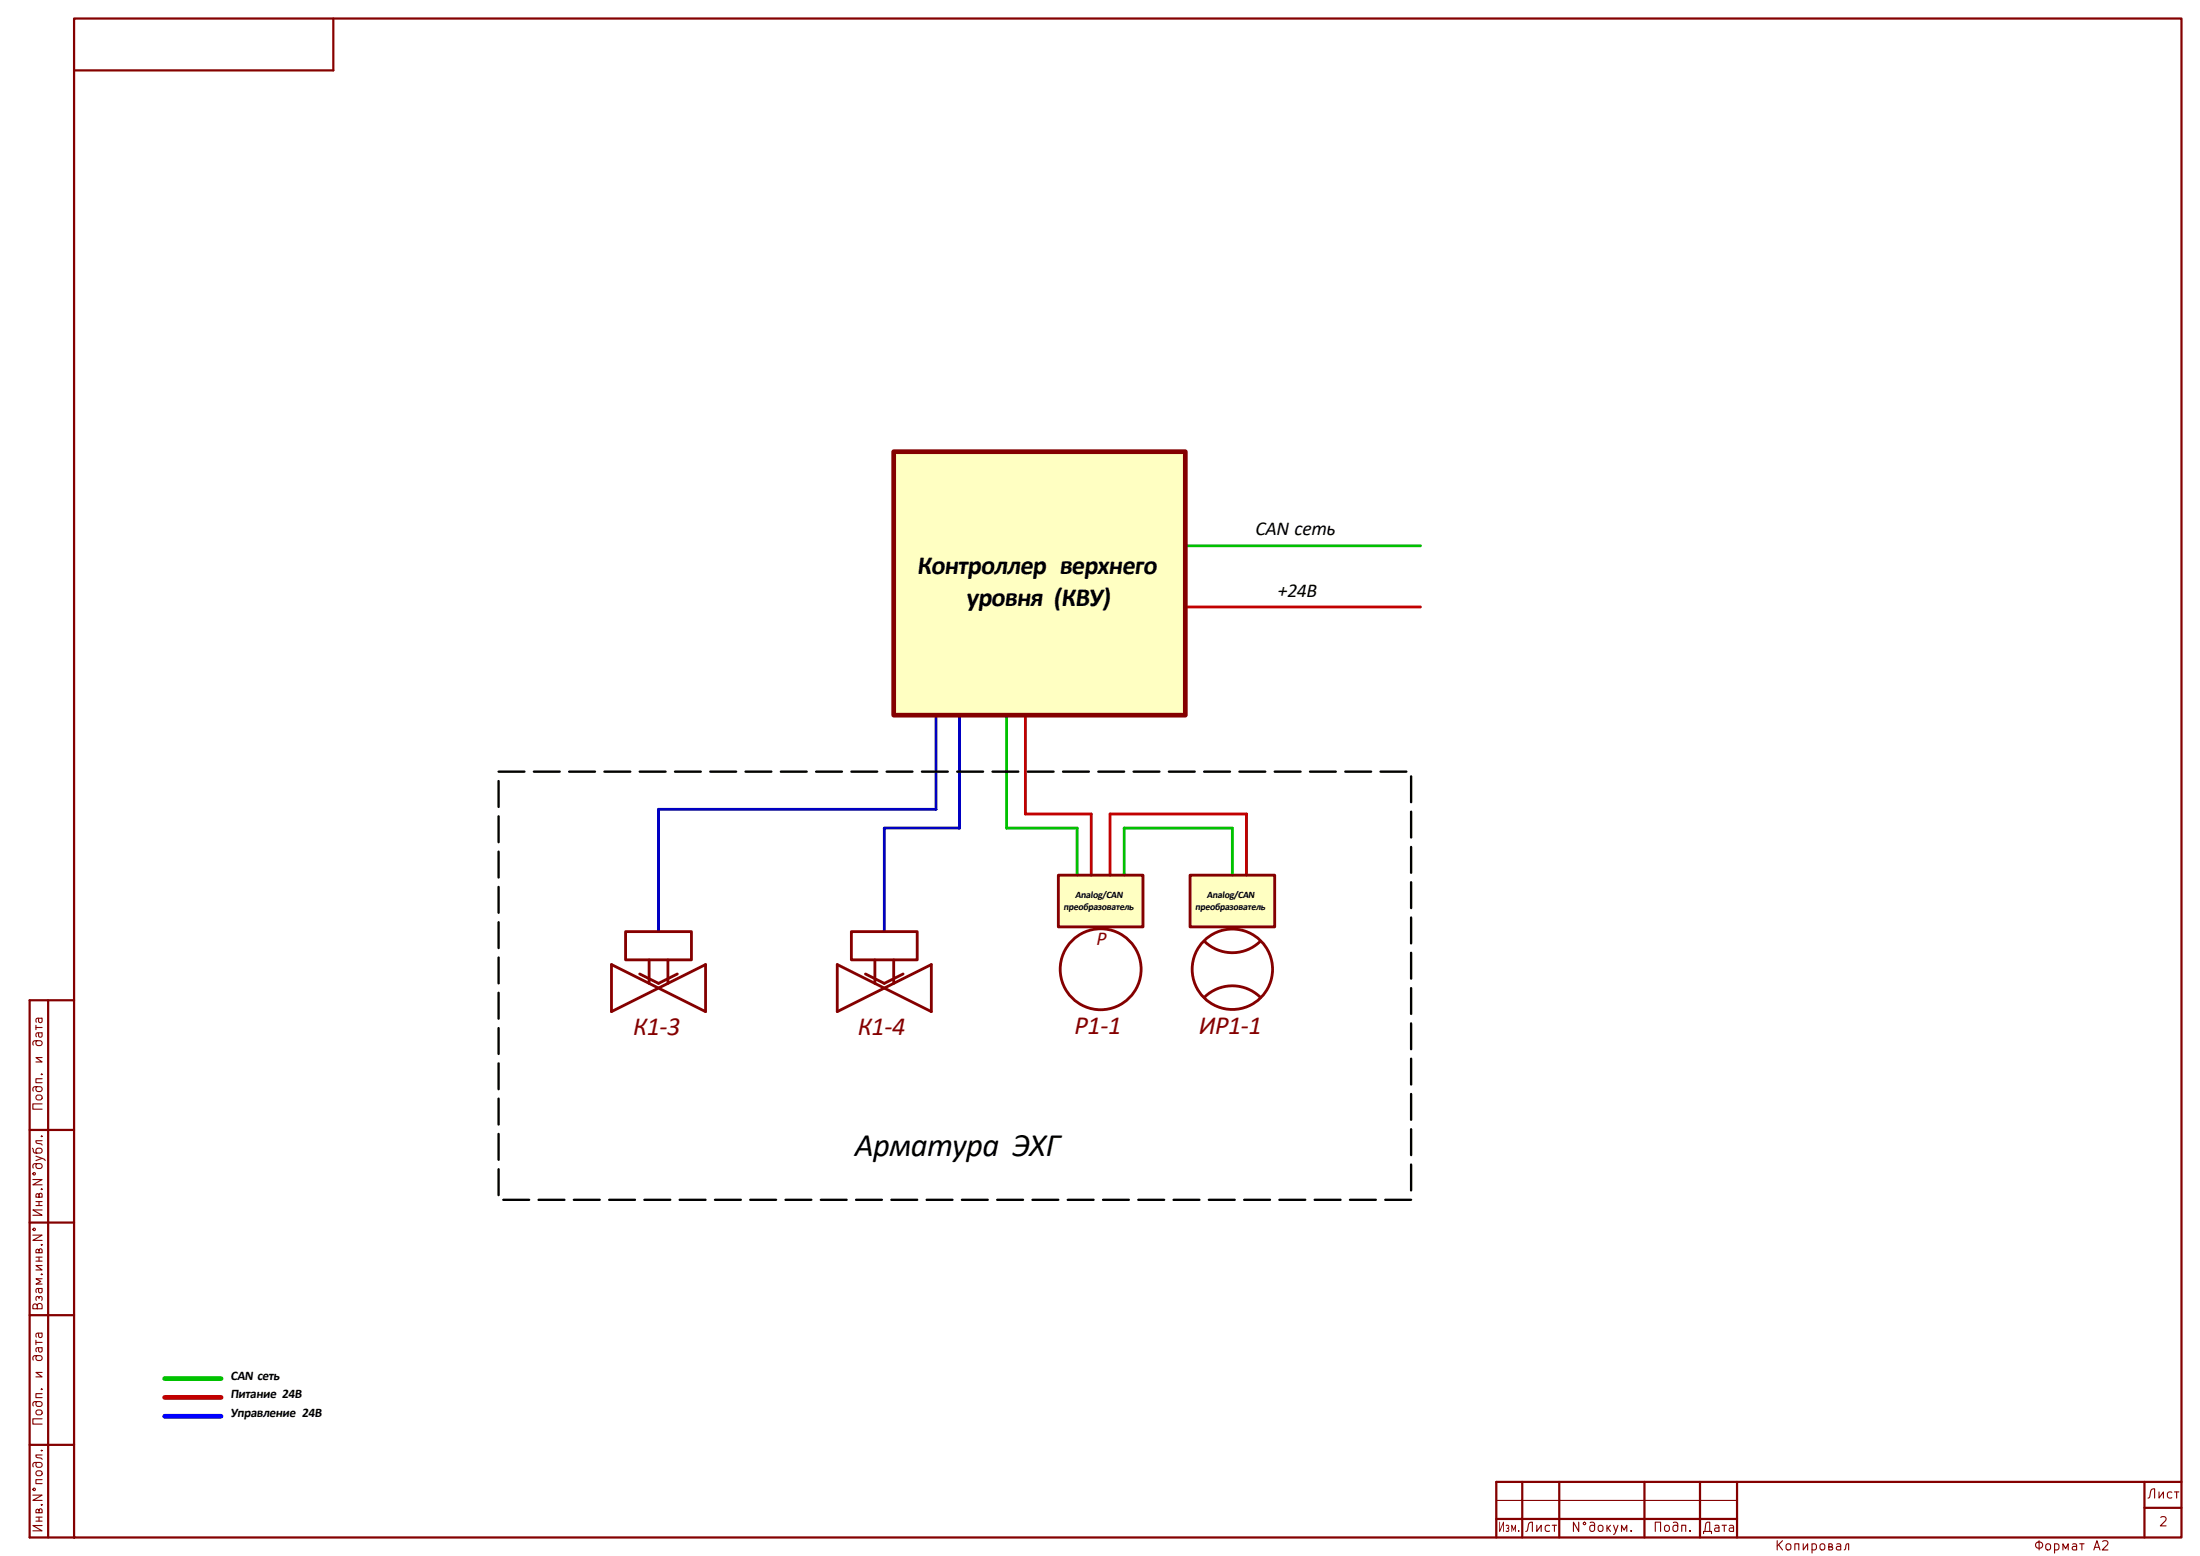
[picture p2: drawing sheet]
<svg xmlns="http://www.w3.org/2000/svg" width="594mm" height="420mm" viewBox="0 0 594 420" stroke-linecap="round" stroke-linejoin="round" font-family="sans-serif">
<g fill="none" stroke="#840000" stroke-width=".6">
<path d="M20 5h569v410h-569zM90 5v14h-70M13 270v145M20 270h-12v145h12M8 305h12M8 330h12M8 355h12M8 390h12M411 400v15M421 400v15M444 400v15M459 400v15"/>
<path d="M469 400v15M579 400v15M589 400h-185v15M404 410h65M579 407h10"/>
</g>
<path d="M404 405h65" fill="none" stroke="#840000" stroke-width=".3"/>
<g fill="#ffffc2">
<path d="M285.7 236.2h22.9v14h-22.9z"/>
<path d="M241.3 121.9h78.7v71.1h-78.7z"/>
<path d="M321.3 236.2h22.9v14h-22.9z"/>
</g>
<path d="M252.7 193v25.4h-74.9v33.1M259.1 193v30.5h-20.3v28" fill="none" stroke="#0000c2" stroke-width=".76"/>
<path d="M320 163.8h63.5M276.9 193v26.7h17.7v16.5M299.7 236.2v-16.5h36.8v16.5" fill="none" stroke="#c20000" stroke-width=".76"/>
<path d="M320 147.3h63.5M271.8 193v30.5h19v12.7M303.5 236.2v-12.7h29.2v12.7" fill="none" stroke="#00c200" stroke-width=".76"/>
<g fill="none" stroke="#840000" stroke-width=".76">
<path d="M285.7 236.2h22.9v14h-22.9zM321.3 236.2h22.9v14h-22.9zM168.9 251.5h17.8v7.6h-17.8zM175.3 259.1v6.3M180.3 259.1v6.3M229.9 251.5h17.7v7.6h-17.7zM236.2 259.1v6.3M241.3 259.1v6.3M325.1 254a10.8 10.8 0 0 0 15.3 0M165.1 260.4v12.7l25.4-12.7v12.7zM172.7 262.9l5.1 2.5 5.1-2.5M226.1 260.4l25.4 12.7v-12.7l-25.4 12.7z"/>
<path d="M233.7 262.9l5.1 2.5 5-2.5M325.1 269.2a10.8 10.8 0 0 1 15.3 0"/>
<circle cx="297.2" cy="261.6" r="10.9"/>
<circle cx="332.7" cy="261.6" r="10.9"/>
</g>
<path d="M44.4 382.3h15.3" fill="none" stroke="#00f" stroke-width="1.3"/>
<path d="M44.4 372.1h15.3" fill="none" stroke="#00c200" stroke-width="1.3"/>
<path d="M44.4 377.2h15.3" fill="none" stroke="#c20000" stroke-width="1.3"/>
<path d="M241.3 121.9h78.7v71.1h-78.7z" fill="none" stroke="#840000" stroke-width="1.3"/>
<path d="M134.6 208.3h246.4v115.6h-246.4z" fill="none" stroke="#000" stroke-width=".63" stroke-dasharray="7 2.5"/>
<text font-size="8.8" x="230.8" y="311.9">Арматура ЭХГ</text>
<g font-size="7.1">
<text x="247.6" y="155">Контроллер верхнего</text>
<text x="260.8" y="163.6">уровня (КВУ)</text>
</g>
<g font-size="7.1" fill="#840000">
<text x="170.9" y="279.4">К1-3</text>
<text x="231.6" y="279.4">К1-4</text>
<text x="290.1" y="279.2">Р1-1</text>
<text x="323.7" y="279.2">ИР1-1</text>
</g>
<g font-size="5.3">
<text x="339" y="144.5">CAN сеть</text>
<text x="345" y="161">+24В</text>
</g>
<text font-size="5.3" fill="#840000" x="296.1" y="255">Р</text>
<g font-size="3.6">
<text x="62.2" y="372.4">CAN сеть</text>
<text x="62.2" y="377.4">Питание 24В</text>
<text x="62.2" y="382.5">Управление 24В</text>
</g>
<g font-size="2.7">
<text x="287.2" y="245.5">преобразователь</text>
<text x="290.3" y="242.3">Analog/CAN</text>
<text x="322.7" y="245.5">преобразователь</text>
<text x="325.9" y="242.3">Analog/CAN</text>
</g>
<g font-size="2.5" fill="#840000">
<text x="12.1" y="287.5" transform="rotate(-90 12.1 287.5)">и</text>
<text x="12.1" y="282.9" transform="rotate(-90 12.1 282.9)">дата</text>
<text x="12.1" y="300.2" transform="rotate(-90 12.1 300.2)">Подп.</text>
<text x="12.1" y="328.9" transform="rotate(-90 12.1 328.9)">Инв.N°дубл.</text>
<text x="12.1" y="354.1" transform="rotate(-90 12.1 354.1)">Взам.инв.N°</text>
<text x="12.1" y="367.9" transform="rotate(-90 12.1 367.9)">дата</text>
<text x="12.1" y="372.5" transform="rotate(-90 12.1 372.5)">и</text>
<text x="12.1" y="385.2" transform="rotate(-90 12.1 385.2)">Подп.</text>
<text x="579.5" y="405.1">Лист</text>
<text x="582.7" y="412.6">2</text>
<text x="12.1" y="414" transform="rotate(-90 12.1 414)">Инв.N°подл.</text>
<text x="404.3" y="414.1">Изм.</text>
<text x="411.5" y="414.1">Лист</text>
<text x="424" y="414.1">N°докум.</text>
<text x="446.1" y="414.1">Подп.</text>
<text x="459.4" y="414.1">Дата</text>
<text x="479" y="419.1">Копировал</text>
<text x="549" y="419.1">Формат</text>
<text x="564.8" y="419.1">A2</text>
</g>
</svg>
